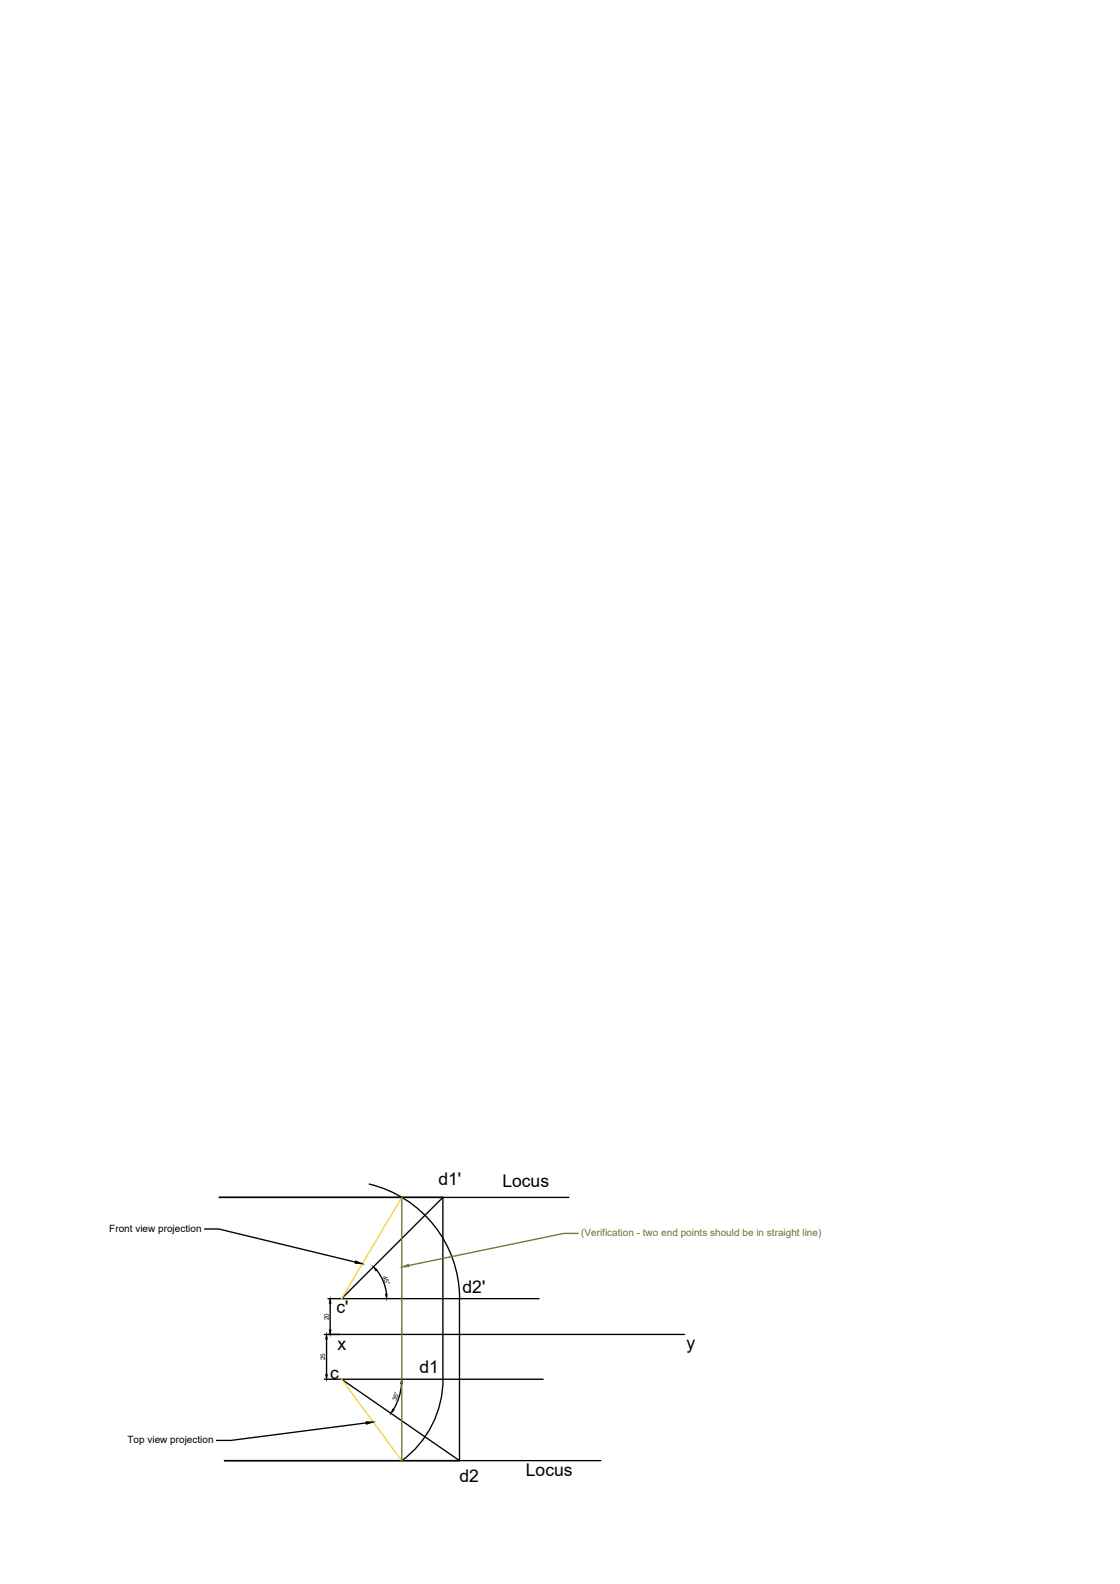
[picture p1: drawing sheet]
<svg xmlns="http://www.w3.org/2000/svg" width="210mm" height="297mm" viewBox="0 0 210 297" stroke-linecap="round" stroke-linejoin="round" font-family="sans-serif">
<!-- layer: 0 -->
<g fill="none" stroke="#000" stroke-width=".25">
<path d="M38.3 230.5h2.7l25.6 6.2M69.2 222a22.1 22.1 0 0 1 16.9 21.5M70.6 238.2l.8 1.1 .6 1.3 .4 2.1M83 224.5h-41.9h65.5M83 224.5v34.1a19 19 0 0 1-7.7 15.3M83 224.5l-19 19h37M60.8 250.2h3M60.8 258.6h3M61.2 251.1v6.7M61.5 243.5h2.3M61.9 244.4v5M64 250.2h64.3"/>
<path d="M75.3 259.5l-.2 1.4-.4 1.4-.9 2M86.1 243.5v30.4M101.8 258.6h-37.8l22.1 15.3M68.6 266.8l-25.3 3.3h-2.7M86.1 273.9h-44h70.5"/>
</g>
<path d="M66.7 236.5l1.2 .5-1.3-.1zM70 237.6l.6 .5-.2 .2zM61.2 250.2l.1 .9h-.2zM61.1 257.8h.2l-.1 .8zM61.9 243.5l.1 .9h-.3zM61.7 249.4h.3l-.1 .8zM72.3 242.7h.2v.8zM75.3 258.6l.1 .9h-.3zM68.6 266.6l1.4 .1-1.3 .4zM73.6 264.3l.3 .1-.6 .6z" fill="#000" stroke="#000" stroke-width=".19"/>
<path d="M75.3 224.5l-11.3 19M64 258.6l11.3 15.3" fill="none" stroke="#f8d731" stroke-width=".25"/>
<path d="M75.3 224.5v49.4M108.4 231.3h-2.7l-29.1 6" fill="none" stroke="#727430" stroke-width=".25"/>
<path d="M75.3 237.6l1.3-.5 .1 .4z" fill="#727430" stroke="#727430" stroke-width=".19"/>
<g font-size="3.3">
<text x="82.2" y="222.2">d1'</text>
<text x="94.2" y="222.7">Locus</text>
<text x="86.7" y="242.5">d2'</text>
<text x="63.1" y="246.3">c'</text>
<text x="63.3" y="253.2">x</text>
<text x="78.6" y="257.4">d1</text>
<text x="128.7" y="252.9">y</text>
<text x="61.9" y="258.6">c</text>
<text x="86.1" y="277.8">d2</text>
<text x="98.6" y="276.8">Locus</text>
</g>
<g font-size="1.9">
<text x="20.5" y="231">Front view projection</text>
<text x="23.9" y="270.6">Top view projection</text>
</g>
<text font-size="1.9" fill="#727430" x="108.9" y="231.8">(Verification - two end points should be in straight line)</text>
<g font-size="1.2">
<text x="71.7" y="239.4" transform="rotate(68 71.7 239.4)">45°</text>
<text x="61.6" y="247.5" transform="rotate(-90 61.6 247.5)">20</text>
<text x="61" y="255.1" transform="rotate(-90 61 255.1)">25</text>
<text x="74.3" y="262.7" transform="rotate(-73 74.3 262.7)">35°</text>
</g>
</svg>
